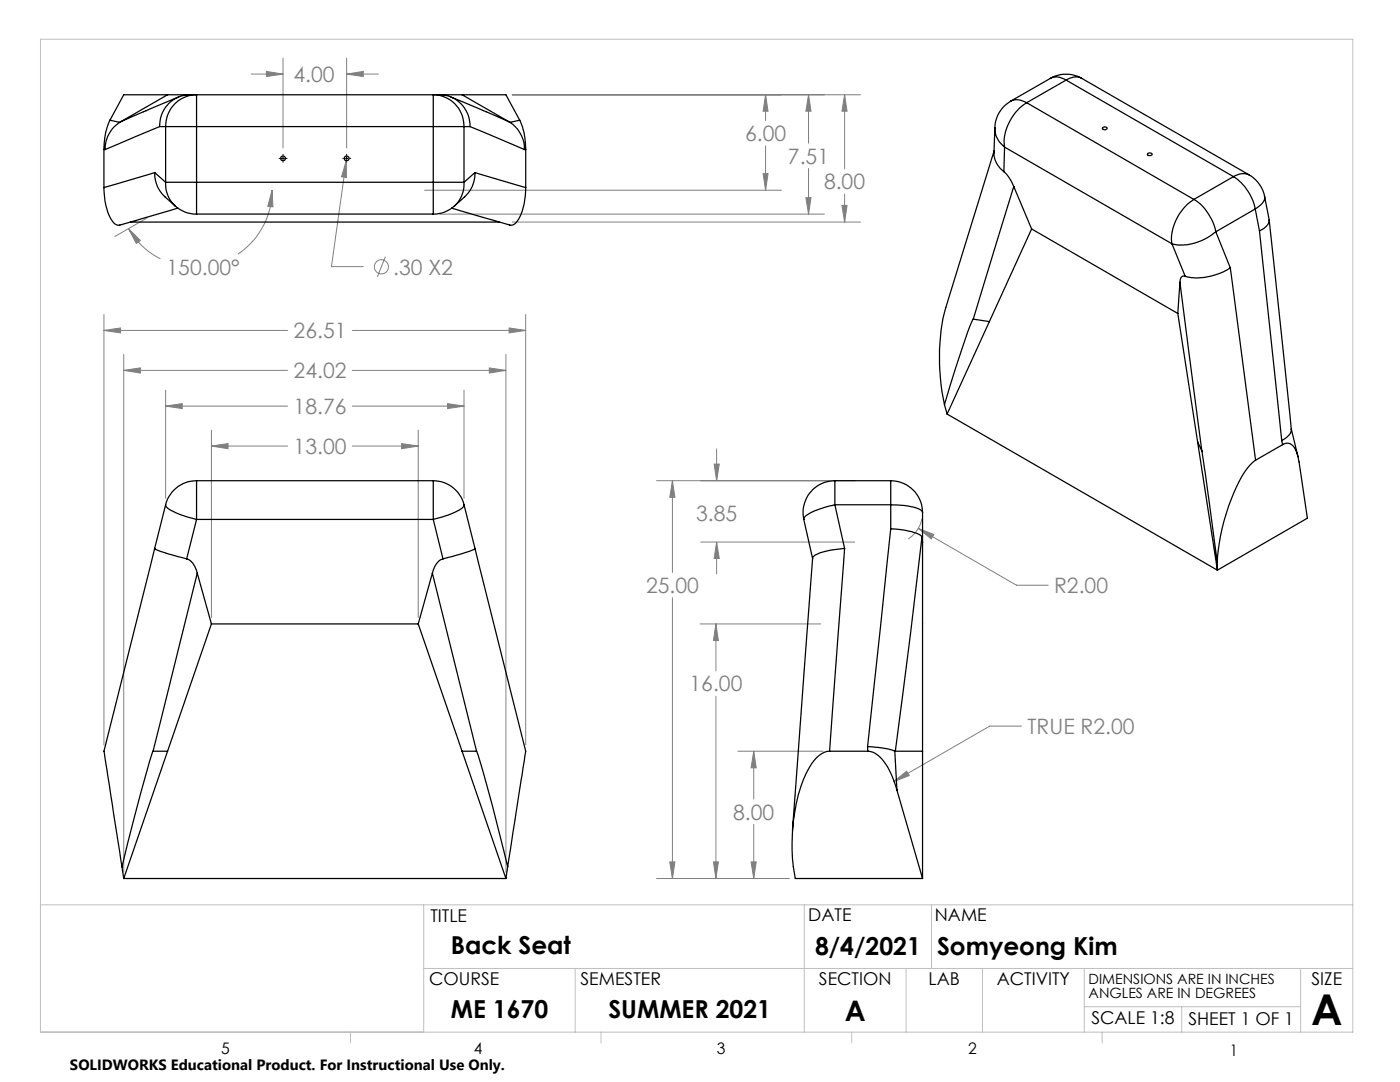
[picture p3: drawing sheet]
<svg xmlns="http://www.w3.org/2000/svg" width="279mm" height="216mm" viewBox="0 0 279 216" stroke-linecap="round" stroke-linejoin="round" font-family="sans-serif">
<g fill="none" stroke="#808080" stroke-width=".2">
<path d="M50.1 14.8h6.4M53.2 14.3l3.3 .5-3.3 .5zM56.5 11.6v17.9M69.2 14.8l3.3-.5v1zM69.2 11.6v17.9M69.2 14.8h6.3M102.2 18.9h69.5M152.8 18.9l.5 3.3h-1zM152.8 18.9v5.2M161.4 18.9l.5 3.3h-1.1zM161.4 18.9v9.7M168.6 18.9l.5 3.3h-1.1z"/>
<path d="M168.6 18.9v14.8M54.3 38l.2 3.3-1.1-.1zM54.3 38a15.3 15.3 0 0 1-6.8 12.7M69.1 32.1v3.3l-.9-.1zM69.1 32.1l-3 21.1h6.4M84.7 38h71.3M152.3 34.6h1l-.5 3.4zM152.8 29.1v8.9M160.8 39.4h1.1l-.5 3.3zM161.4 33.6v9.1M168.6 38.7v5.6M25.6 45.6l2.4 2.4-.8 .6z"/>
<path d="M25.6 45.6a15.2 15.2 0 0 0 6.4 6M29.5 43.4l-6.6 3.8M76.9 51.2l-1.6 4M87.7 42.7h76.8M102.2 44.3h69.5M168 41h1.1l-.5 3.3zM20.7 65.9l3.4-.5v1zM20.7 62.8v85.8M20.7 65.9h36.7M24.7 73.9l3.3-.5v1zM24.7 70.7v103.3M24.7 73.9h32.7"/>
<path d="M33.1 77.9v21.5M70.3 65.9h34.6M70.3 73.9h30.7M92.6 77.9v21.5M97.6 73.4l3.4 .5-3.4 .5zM101 70.7v103.3M101.6 65.4l3.3 .5-3.3 .5zM104.9 62.8v85.8M33.1 81l3.3-.5v1zM33.1 81h24.3M42.2 89l3.3-.5v1zM42.2 85.8v37.4"/>
<path d="M42.2 89h15.2M70.3 81h22.3M70.3 89h13.2M80.2 88.5l3.3 .5-3.3 .5zM83.5 85.8v37.4M89.3 80.5l3.3 .5-3.3 .5zM131 95.9h39.6M134.2 95.9l.5 3.3h-1zM134.2 95.9v18.3M142.5 92.6h1l-.5 3.3zM143 89.6v6.3M134.2 119.3v56"/>
<path d="M139.8 108.2h30.8M143 108.2l.5 3.2h-1zM143 108.2v6.3M183.3 105.4l3.1 1.2-.6 .9zM183.3 105.4l19.5 11.4h6.4M184 103.5a6.2 6.2 0 0 1-2.7 4.1M139.7 124.5h24.1M142.9 124.5l.5 3.3h-1zM142.9 124.5v9.4M142.9 138.9v36.4M147.2 149.9h17.1M150.4 149.9l.5 3.3h-1z"/>
<path d="M150.4 149.9v9.6M178.3 156l2.6-2.1 .6 .9zM203.9 144.9h-6.4l-19.2 11.1M131 175.3h26.4M133.7 172h1l-.5 3.3zM142.4 172h1l-.5 3.3zM149.9 172h1l-.5 3.3zM150.4 164.5v10.8"/>
<circle cx="76.1" cy="53.2" r="1.41"/>
</g>
<path d="M55.7 31.6h.1M56.2 31.6h.6M56.5 30.8v.2M56.5 31.3v.6M56.5 32.2v.2M57.1 31.6h.2M68.4 31.6h.1M68.9 31.6h.6M69.2 30.8v.2M69.2 31.3v.6M69.2 32.2v.2M69.8 31.6h.2" fill="none" stroke="#000" stroke-width=".2"/>
<g fill="none" stroke="#c0c0c0" stroke-width=".2">
<path d="M8.1 7.8h261.9v198.2h-261.9zM8.1 180.6h261.9M84.6 180.6v25.4M84.6 193.3h185.4M114.8 193.3v12.7M160.5 180.6v25.4M180.8 193.3v12.7M185.9 180.6v12.7M196.1 193.3v12.7M216.4 193.3v12.7M259.6 193.3v12.7M70 206v2.1"/>
<path d="M119.9 206v2.1M170 206v2.1M216.4 200.9h43.2M220 206v2.1M235.8 200.9v5.1"/>
</g>
<path d="M20.7 65.9l3.4-.5v1zM101.6 65.4l3.3 .5-3.3 .5zM24.7 73.9l3.3-.5v1zM97.6 73.4l3.4 .5-3.4 .5zM33.1 81l3.3-.5v1zM89.3 80.5l3.3 .5-3.3 .5zM42.2 89l3.3-.5v1zM80.2 88.5l3.3 .5-3.3 .5zM134.2 95.9l.5 3.3h-1zM133.7 172h1l-.5 3.3zM142.9 124.5l.5 3.3h-1zM142.4 172h1l-.5 3.3zM150.4 149.9l.5 3.3h-1zM149.9 172h1l-.5 3.3zM142.5 92.6h1l-.5 3.3zM143 108.2l.5 3.2h-1zM183.3 105.4l2.5 2.1 .6-.9zM178.3 156l3.2-1.2-.6-.9zM168 41h1.1l-.5 3.3zM168.6 18.9l.5 3.3h-1.1zM161.4 18.9l.5 3.3h-1.1zM160.8 39.4h1.1l-.5 3.3zM152.8 18.9l.5 3.3h-1zM152.3 34.6h1l-.5 3.4zM25.6 45.6l2.4 2.4-.8 .6zM54.3 38l.2 3.3-1.1-.1zM53.2 14.3l3.3 .5-3.3 .5zM69.2 14.8l3.3-.5v1zM69.1 32.1l-.9 3.2 .9 .1z" fill="#808080"/>
<g fill="none" stroke="#000" stroke-width=".25">
<path d="M33.4 18.9l-9.3 5.4M35.7 19.4l-11.6 4.9M37.7 18.9a6.1 6.1 0 0 0-5.8 6.4M87.9 18.9a6.2 6.2 0 0 1 5.9 6.4M90 19.4l6.5 2.7M92.2 18.9l9.4 5.4M209.6 15.7a6.4 6.4 0 0 1 6.3 0M209.6 15.7a2.97 2.97 0 0 1 3.2 .3M209.6 15.7l-7.9 4.5M212.8 16l-7.9 4.5M212.8 16l33.4 19.2M215.9 15.7a2.97 2.97 0 0 0-3.1 .3"/>
<path d="M215.9 15.7l33.4 19.2M20.7 37.4l.1 1.3a10.2 10.2 0 0 0 2.1 6l.5 .2h.5l11.6-3.4M20.7 29.8v7.6M20.7 29.8h.3M21.9 24a13 13 0 0 0-1.2 5.8M21.9 24l2.8-5.1h76.3l2.7 5.1M21.9 24l2 .4M23.9 24.4a6.3 6.3 0 0 0-2.9 5.4M24.1 24.3l-.2 .1M30.9 34.4l-10.2 3M30.9 34.4a6.2 6.2 0 0 0 2.1 4.9l2 1.8M30.9 34.4l2.2 2"/>
<path d="M31.9 25.3l-10.9 4.5M31.9 25.3h1.2M33.1 25.3a6.1 6.1 0 0 1 6.1-6.3v6.3M33.1 25.3h6.1M33.1 36.4h6.1M33.1 36.4a6 6 0 0 0 1.9 4.7M33.1 25.3v11.1M39.2 36.4v6.3M39.2 25.3h47.3M39.2 36.4h47.3M39.2 25.3v11.1M86.5 25.3v-6.3a6.1 6.1 0 0 1 6.1 6.3"/>
<path d="M86.5 25.3h6.1M86.5 36.4h6.1M86.5 36.4v6.3M86.5 25.3v11.1M92.6 36.4a6 6 0 0 1-1.9 4.7M92.6 25.3h1.2M92.6 25.3v11.1M93.8 25.3l10.9 4.5M94.8 34.4l10.1 3M94.8 34.4a6.2 6.2 0 0 1-2.1 4.9l-2 1.8M94.8 34.4l-2.2 2M96.4 22l5.2 2.3"/>
<path d="M101.6 24.3l.2 .1M101.8 24.4a6.5 6.5 0 0 1 2.9 5.4M103.7 24a13 13 0 0 1 1.2 5.8M103.7 24l-1.9 .4M104.9 37.4v1a11 11 0 0 1-1.9 6.1 1.25 1.25 0 0 1-1.6 .3l-11.3-3.3M104.9 29.8h-.2M104.9 29.8v7.6M198.4 30.1l-9.5 30.6a40.5 40.5 0 0 0-.4 20.1M198.5 25.5l-.1 5.1a4.7 4.7 0 0 0 1.9 3.7M198.5 25.5a4.8 4.8 0 0 0 2 3.9M200.3 34.3l1.1 1.1 .9 1.8M200.5 29.4l33.4 19.2"/>
<path d="M200.5 29.4l-.2 4.9M201.7 20.2a6.3 6.3 0 0 0-3.2 5.3M201.7 20.2a3.2 3.2 0 0 1 3.2 .3M202.3 37.2l-8.1 26.5M202.3 37.2l3.6 8.5M204.9 20.5a9.6 9.6 0 0 0-4.4 8.9M204.9 20.5l33.4 19.3M220.1 25.5a.47 .47 0 0 1 .5-.2 .47 .47 0 0 1 .3 .4 .46 .46 0 0 1-.5 .2 .46 .46 0 0 1-.3-.4zM229 30.7a.47 .47 0 0 1 .5-.2 .47 .47 0 0 1 .4 .4 .46 .46 0 0 1-.5 .2 .46 .46 0 0 1-.4-.4zM238.3 39.8a9.6 9.6 0 0 0-4.4 8.8M238.3 39.8a10.1 10.1 0 0 1 4.3 6.4M246.2 35.2a10.2 10.2 0 0 1 4.3 6.5"/>
<path d="M246.2 35.2l-7.9 4.6M249.3 34.9a6.5 6.5 0 0 1 3.1 4.3M249.3 34.9a3.2 3.2 0 0 0-3.1 .3M252.4 39.2l.9 4.7a2.61 2.61 0 0 1-1.9 2.2M252.4 39.2a2.41 2.41 0 0 1-1.5 2.3l-.4 .2M26.1 44.3h73.5M35 41.1a6.2 6.2 0 0 0 4.2 1.6M39.2 42.7h47.3M90.7 41.1a6.2 6.2 0 0 1-4.2 1.6M205.9 45.7l29.2 16.8M205.9 45.7l-8.5 18.5M233.9 48.6l2.6 6.5"/>
<path d="M235.5 56.3l4.4 33.7M235.5 56.3l-.4 6.2M236.5 55.1a.76 .76 0 0 0-1 .9v.3M242.6 46.2a10.3 10.3 0 0 1-8.7 2.4M242.6 46.2l2.9 7.2M245.5 53.4a11.6 11.6 0 0 1-9 1.7M245.5 53.4l5.1 38.4M250.5 41.7l-7.9 4.5M250.5 41.7l.9 4.4M251.4 46.1l4.4 41.8M253.3 43.9l4.4 41.8a2.65 2.65 0 0 1-1.9 2.2M194.2 63.7l-1 2.4-1.3 3.7-3.4 11"/>
<path d="M194.2 63.7l3.2 .5M197.4 64.2l-8.4 18.4M235.1 62.5l3.9 25.7M39.2 95.9v7.7M39.2 95.9a6.3 6.3 0 0 0-6.1 4.8M39.2 95.9h47.3M86.5 95.9v7.7M86.5 95.9a6.3 6.3 0 0 1 6.1 4.8M166.6 95.9a6.4 6.4 0 0 0-6.2 7.7M166.6 95.9v4.8M166.6 95.9h11.2M177.8 95.9a6.4 6.4 0 0 1 6.3 6.4"/>
<path d="M177.8 95.9v4.8M188.5 80.8l.5 1.8M189 82.6l54 31.2M239 88.2l.9 1.8M239 88.2l4 25.6M239.9 90l3 22.2M250.6 91.8a12.1 12.1 0 0 0-3.9 5.4 41.5 41.5 0 0 0-3.8 15M255.8 87.9l.2 .8M256 88.7a1.72 1.72 0 0 1 2.6 1.1l.7 2.4 1.6 11.2-17.9 10.4M256 88.7l-5.4 3.1M257.7 85.6l1.3 5.6M30.9 109.4l-10.2 40.5 3.6 23.1"/>
<path d="M30.9 109.4a22.5 22.5 0 0 0 5.8 2l.6 .1M33.1 100.7a1.89 1.89 0 0 0 1.5 1.4l1.6 .7 3 .8M33.1 100.7l-2.2 8.7M37.3 111.5l.3 .1a3.8 3.8 0 0 1 1.8 2.8M39.2 103.6h47.3M39.2 103.6l-1.9 7.9M39.4 114.4l-8.8 35.5M39.4 114.4l2.8 10.1M86.3 114.4l8.8 35.5M86.3 114.4l-2.8 10.1M86.5 103.6l1.9 7.9M88.4 111.5a3.3 3.3 0 0 0-2.1 2.9"/>
<path d="M92.6 100.7a1.89 1.89 0 0 1-1.5 1.4l-1.6 .7-3 .8M92.6 100.7l2.2 8.7M94.8 109.4a22.5 22.5 0 0 1-5.9 2l-.5 .1M94.8 109.4l10.1 40.5-3.6 23.1M160.4 103.6l1.8 7.8M166.6 100.7a12.4 12.4 0 0 0-6.1 2.5l-.1 .4M166.6 100.7l2 8.7M166.6 100.7h11.2M168.6 109.4l-2.9 .4-1.7 .4a2.45 2.45 0 0 0-1.8 1.2l-4 54.3M168.6 109.4l-3 40.5M177.8 105.5l-4.7 43.5M177.8 105.5l3.7 .5a5 5 0 0 1 2.5 1.1"/>
<path d="M177.8 100.7l3.6 .3a3.7 3.7 0 0 1 2.7 1.1v.2M177.8 100.7v4.8M184 107.1l-2.3 19.3-3 23.5M184 107.1l.1 1.2M184.1 102.3v73M242.9 112.2l.1 1.6M42.2 124.5l-17.5 50.8M42.2 124.5h41.3M83.5 124.5l8.7 25.4M30.6 149.9h-.1a252.5 252.5 0 0 0-6.2 23.1M30.6 149.9h2.8M92.2 149.9l8.8 25.4"/>
<path d="M92.2 149.9h2.9M95.1 149.9l.5 1.3a389.5 389.5 0 0 1 5.7 21.8M165.6 149.9a4.7 4.7 0 0 0-3.6 2.5 26.9 26.9 0 0 0-3.7 11.7l-.1 2a35.3 35.3 0 0 0 .5 9.2h25.4M165.6 149.9h7.6M173.1 149l2.8 .2 2.7 .7M173.1 149l.1 .9M173.2 149.9a4.9 4.9 0 0 1 3.7 2.7 19.1 19.1 0 0 1 2.1 5.1M178.6 149.9h.1M178.6 149.9l.4 7.8M178.7 149.9h5.4M179 157.7l5.1 17.6M24.3 173l.4 2.3"/>
<path d="M24.7 175.3h76.3M101.3 173l-.3 2.3"/>
<circle cx="56.5" cy="31.6" r=".48"/>
<circle cx="69.2" cy="31.6" r=".48"/>
</g>
<text font-size="8.5" x="261.7" y="204.6">A</text>
<text font-size="5.6" x="168.6" y="203.7">A</text>
<g font-size="4.9">
<text x="90" y="190.4">Back Seat</text>
<text x="162.7" y="190.5">8/4/2021</text>
<text x="187" y="190.5">Somyeong Kim</text>
<text x="90" y="203.2">ME 1670</text>
<text x="121.4" y="203.1">SUMMER 2021</text>
</g>
<g font-size="4.2" fill="#808080">
<text x="58.6" y="16.4">4.00</text>
<text x="148.7" y="28.2">6.00</text>
<text x="157.3" y="32.7">7.51</text>
<text x="164.5" y="37.8">8.00</text>
<text x="33.2" y="54.8">150.00°</text>
<text x="78.5" y="54.8">.30 X2</text>
<text x="58.6" y="67.5">26.51</text>
<text x="58.6" y="75.5">24.02</text>
<text x="58.6" y="82.6">18.76</text>
<text x="58.6" y="90.6">13.00</text>
<text x="138.9" y="104">3.85</text>
<text x="128.9" y="118.3">25.00</text>
<text x="210.4" y="118.3">R2.00</text>
<text x="137.6" y="138">16.00</text>
<text x="205.1" y="146.5">TRUE R2.00</text>
<text x="146.3" y="163.6">8.00</text>
</g>
<g font-size="3.5">
<text x="85.9" y="183.9">TITLE</text>
<text x="161.3" y="183.8">DATE</text>
<text x="186.6" y="183.8">NAME</text>
<text x="85.6" y="196.5">COURSE</text>
<text x="115.9" y="196.5">SEMESTER</text>
<text x="163.4" y="196.5">SECTION</text>
<text x="185.3" y="196.5">LAB</text>
<text x="198.9" y="196.5">ACTIVITY</text>
<text x="261.7" y="196.5">SIZE</text>
<text x="217.8" y="204.4">SCALE 1:8</text>
<text x="237.2" y="204.4">SHEET 1 OF 1</text>
</g>
<g font-size="3.2">
<text x="44.2" y="210.4">5</text>
<text x="94.6" y="210.3">4</text>
<text x="143.1" y="210.4">3</text>
<text x="193.2" y="210.3">2</text>
<text x="245.4" y="210.6">1</text>
</g>
<text font-size="3" x="14" y="213.5">SOLIDWORKS Educational Product. For Instructional Use Only.</text>
<g font-size="2.8">
<text x="217.2" y="196.4">DIMENSIONS ARE IN INCHES</text>
<text x="217.2" y="199.2">ANGLES ARE IN DEGREES</text>
</g>
</svg>
